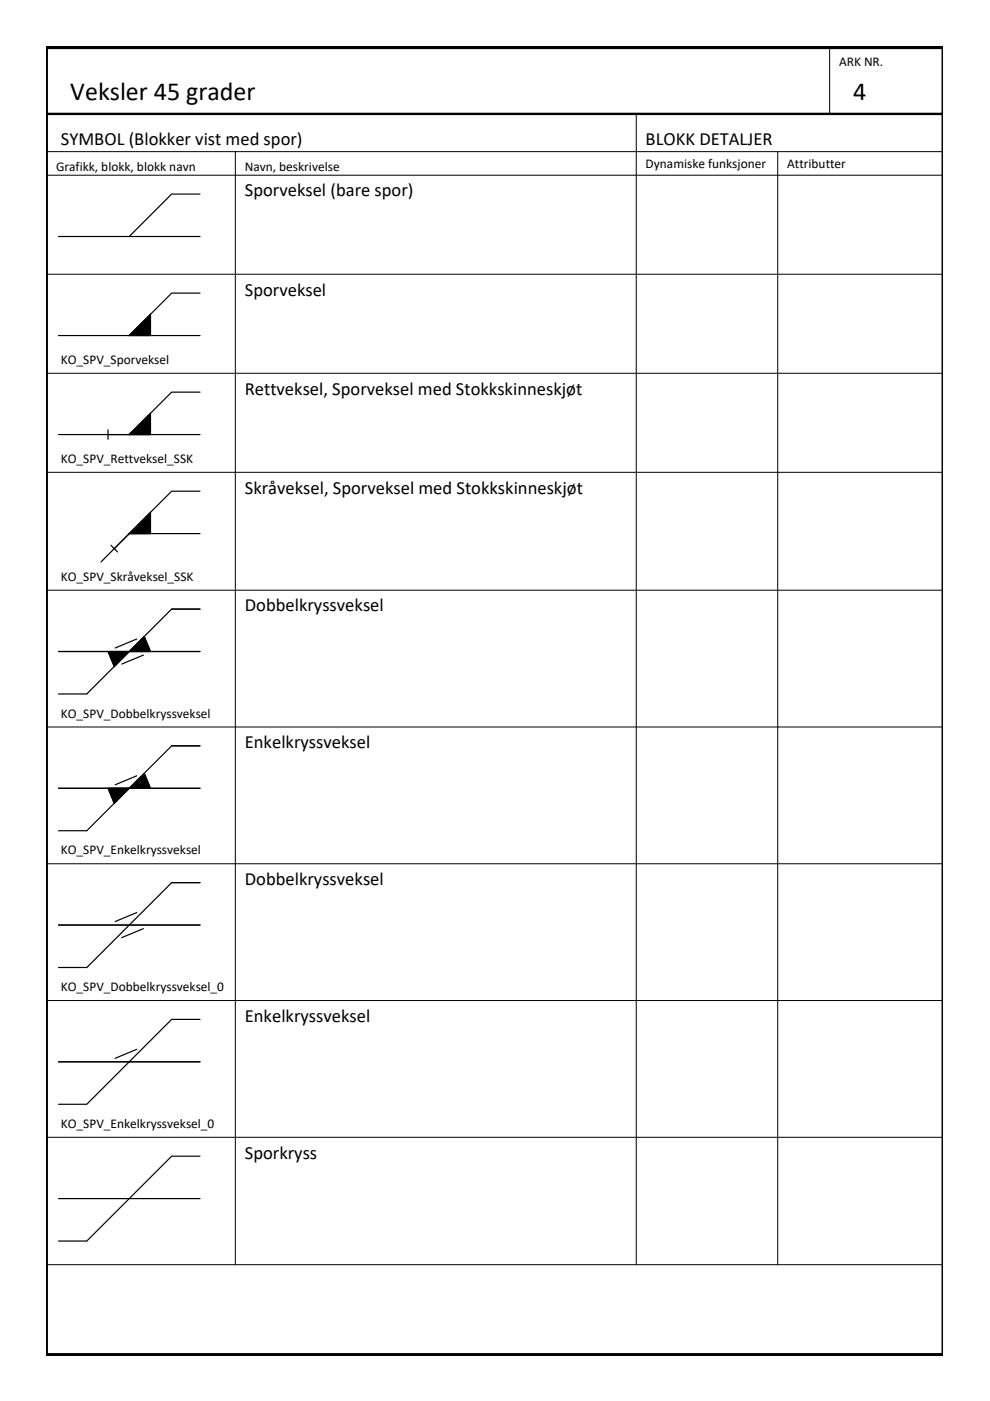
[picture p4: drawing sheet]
<svg xmlns="http://www.w3.org/2000/svg" width="210mm" height="297mm" viewBox="0 0 210 297" stroke-linecap="round" stroke-linejoin="round" font-family="sans-serif">
<!-- layer: RAMME -->
<path d="M9.9 9.9h190v277.4h-190zM9.9 10.2h190M9.9 24.2h190M9.9 287.1h190" fill="none" stroke="#000" stroke-width=".51"/>
<!-- layer: JBTKO_SPOR -->
<g fill="none" stroke="#000" stroke-width=".25">
<path d="M12.4 50.1h30M42.4 41.1h-6l-9 9M12.4 71.1h30M27.4 71.1l4.5-4.4v4.4zM42.4 62.1h-6l-9 9M12.4 92.1h30M22.9 91.1v2M42.4 83.1h-6l-9 9 4.5-4.4v4.4h-9M23.5 115.6l1.4 1.4M42.4 104.1h-6l-15 15M42.4 113.1h-15l4.5-4.5v4.5h-4.5l-3.2 3.2M12.4 138.1h30"/>
<path d="M22.9 138.1h4.5l-3.2 3.2zM27.4 138.1l3.2-3.1 1.3 3.1zM29 135.5l-4.6 1.9M30.4 138.9l-4.6 1.9M36.4 129.1h6h-6l-18 18h-6M36.4 158.1h6h-6l-18 18h-6M12.4 167.1h30M22.9 167.1h4.5l-3.2 3.2zM27.4 167.1l3.2-3.1 1.3 3.1zM29 164.5l-4.6 1.9M12.4 196.1h30M29 193.5l-4.6 1.9"/>
<path d="M30.4 196.9l-4.6 1.9M36.4 187.1h6h-6l-18 18h-6M42.4 216.1h-6l-18 18h-6M12.4 225.1h30M29 222.5l-4.6 1.9M12.4 254.1h30M42.4 245.1h-6l-18 18h-6"/>
</g>
<!-- layer: RAMME SYMBOLER -->
<g fill="none" stroke="#000" stroke-width=".21">
<path d="M175.9 10.2v14M9.9 37.1h190M9.9 32.2h190M49.9 32.2v235.9M134.9 24.2v243.9M164.9 32.2v235.9M9.9 58.1h190M9.9 79.1h190M9.9 100.1h190M9.9 125.1h190M9.9 154.1h190M9.9 183.1h190"/>
<path d="M9.9 212.1h190M9.9 241.1h190M9.9 268.1h190"/>
</g>
<!-- layer: JBTKO_SPOR -->
<path d="M27.4 71.1l4.5-4.4v4.4zM27.4 92.1l4.5-4.4v4.4zM27.4 113.1l4.5-4.5v4.5zM22.9 138.1h4.5l-3.2 3.2zM27.4 138.1l3.2-3.1 1.3 3.1zM22.9 167.1h4.5l-3.2 3.2zM27.4 167.1l3.2-3.1 1.3 3.1z" fill="#000" stroke="#000" stroke-width=".21"/>
<g font-size="5.5">
<text x="14.9" y="21.1">Veksler 45 grader</text>
<text x="180.9" y="21.1">4</text>
</g>
<g font-size="3.9">
<text x="12.9" y="30.6">SYMBOL (Blokker vist med spor)</text>
<text x="136.9" y="30.6">BLOKK DETALJER</text>
<text x="51.9" y="41.7">Sporveksel (bare spor)</text>
<text x="51.9" y="62.7">Sporveksel</text>
<text x="51.9" y="83.7">Rettveksel, Sporveksel med Stokkskinneskjøt</text>
<text x="51.9" y="104.6">Skråveksel, Sporveksel med Stokkskinneskjøt</text>
<text x="51.9" y="129.6">Dobbelkryssveksel</text>
<text x="51.9" y="158.6">Enkelkryssveksel</text>
<text x="51.9" y="187.6">Dobbelkryssveksel</text>
<text x="51.9" y="216.6">Enkelkryssveksel</text>
<text x="51.9" y="245.6">Sporkryss</text>
</g>
<g font-size="2.8">
<text x="177.9" y="13.9">ARK NR.</text>
<text x="136.9" y="35.6">Dynamiske funksjoner</text>
<text x="166.9" y="35.6">Attributter</text>
<text x="11.9" y="36.2">Grafikk, blokk, blokk navn</text>
<text x="51.9" y="36.2">Navn, beskrivelse</text>
<text x="12.9" y="77.2">KO_SPV_Sporveksel</text>
<text x="12.9" y="98.1">KO_SPV_Rettveksel_SSK</text>
<text x="12.9" y="123.1">KO_SPV_Skråveksel_SSK</text>
<text x="12.9" y="152.1">KO_SPV_Dobbelkryssveksel</text>
<text x="12.9" y="181.1">KO_SPV_Enkelkryssveksel</text>
<text x="12.9" y="210.1">KO_SPV_Dobbelkryssveksel_0</text>
<text x="12.9" y="239.1">KO_SPV_Enkelkryssveksel_0</text>
</g>
</svg>
